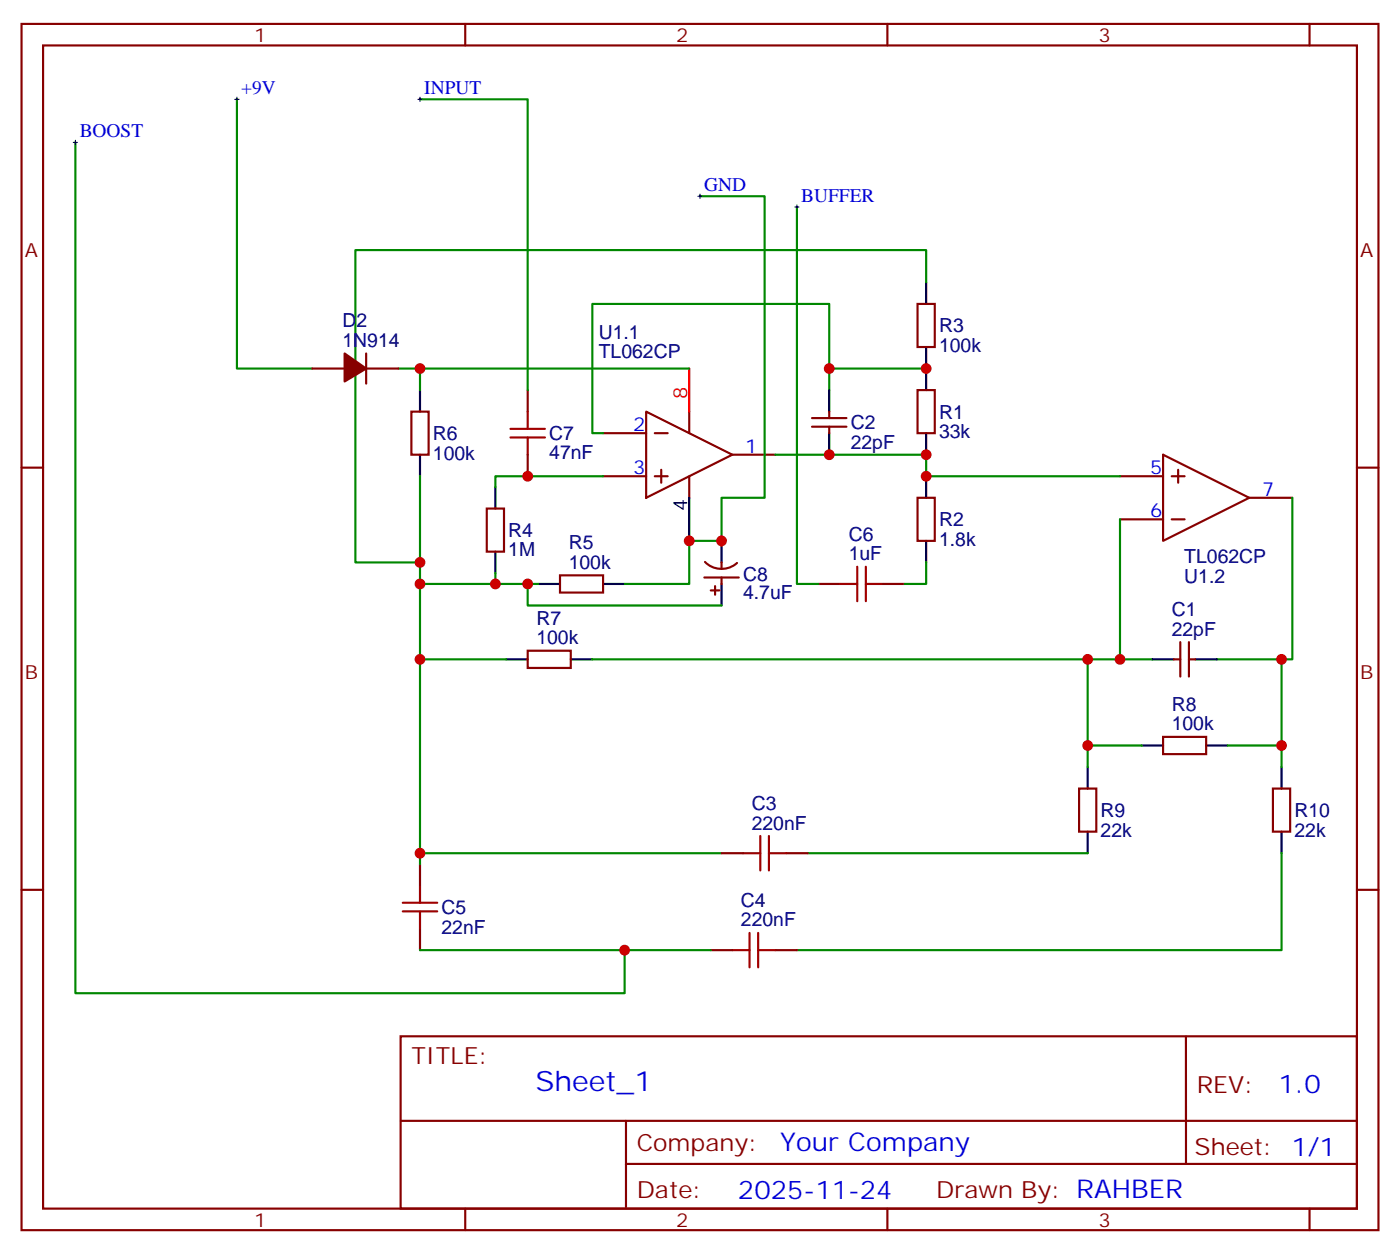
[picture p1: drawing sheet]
<svg xmlns="http://www.w3.org/2000/svg" width="229mm" height="205mm" viewBox="0 0 229 205" stroke-linecap="round" stroke-linejoin="round" font-family="sans-serif">
<g fill="none" stroke="#870000" stroke-width=".35">
<path d="M3.5 3.9h222.3v197.6h-222.3zM7.1 7.4h215.1v190.5h-215.1zM76.2 3.9v3.5M145.3 3.9v3.5M214.5 3.9v3.5M60 57.9v4.9M150.3 49.8h2.8v7h-2.8zM3.5 76.6h3.6M51.2 60.4h5.2M60 60.4h5.3M67.4 67.4h2.8v7.1h-2.8zM86.4 63.9v3.5"/>
<path d="M86.4 74.5v3.5M98.8 70.9h7M98.8 78h7M105.8 67.4l14.1 7.1-14.1 7zM107.2 70.9h2.2M107.2 78h2.2M108.3 76.9v2.2M112.9 67.4v3.5M112.9 78v3.5M119.9 74.5h7.1M133 69.9h5.6M133 68.5h5.6"/>
<path d="M135.8 67.4v1.1M135.8 69.9v1M150.3 63.9h2.8v7h-2.8zM183.4 78h7.1M190.5 74.5l14.1 7-14.1 7.1zM191.9 78h2.1M193 76.9v2.2M222.2 76.6h3.6M79.7 83.3h2.8v7h-2.8zM91.7 94.2h7.1v2.8h-7.1zM115.4 94.6h5.6M115.5 92a3.8 3.8 0 0 0 5.2 .2"/>
<path d="M116.4 96.7h1.4M117.1 96v1.4M118.2 92.1v1.1M118.2 94.6v1M134.1 95.6h3.5M144.6 95.6h3.6M150.3 81.5h2.8v7.1h-2.8zM183.4 85.1h7.1M191.9 85.1h2.1M204.6 81.5h7.1M86.4 106.6h7.1v2.8h-7.1zM192.3 108h1"/>
<path d="M193.3 105.2v5.6M194.7 105.2v5.6M194.7 108h1.1M118.2 139.7h3.5M128.8 139.7h3.5M176.7 129.2h2.9v7h-2.9zM190.5 120.7h7.1v2.8h-7.1zM208.5 129.2h2.8v7h-2.8zM3.5 145.7h3.6M68.8 141.5v3.5M68.8 152.1v3.5M116.4 155.6h3.5"/>
<path d="M127 155.6h3.5M222.2 145.7h3.6M65.6 169.7h156.6v28.2h-156.6zM194.2 169.7l.1 20.9M65.7 183.6h156.4M76.2 197.9v3.6M102.5 190.6h119.6M102.5 183.6v14.1M145.3 197.9v3.6M214.5 197.9v3.6"/>
</g>
<g fill="none" stroke="#000" stroke-width=".35">
<path d="M151.7 46.2v3.6M151.7 56.8v7.1M68.8 63.9v3.5M68.8 74.5v3.5M81.1 79.8v3.5M135.8 63.9v3.5M135.8 70.9v3.6M151.7 70.9v3.6M151.7 78v3.5M81.1 90.3v3.6M88.2 95.6h3.5M98.8 95.6h3.5"/>
<path d="M112.9 81.5v7.1M118.2 88.6v3.5M118.2 95.6v3.6M151.7 88.6v3.5M82.9 108h3.5M93.5 108h3.5M188.7 108h3.6M195.8 108h3.5M178.2 125.6v3.6M178.2 136.2v3.5M187 122.1h3.5M197.6 122.1h3.5"/>
<path d="M209.9 125.6v3.6M209.9 136.2v3.5"/>
</g>
<path d="M112.9 60.4v7" fill="none" stroke="#f00" stroke-width=".35"/>
<g fill="none" stroke="#008700" stroke-width=".35">
<path d="M38.8 16.3v44.1h12.4M68.8 16.3h17.6v47.6M12.3 23.3v139.4h90v-7.1M114.7 32.1h10.5v49.4h-7v7.1h-5.3v7h-10.6M130.5 33.9v61.7h3.6M151.7 46.2v-5.2h-93.5v51.1h10.6M65.3 60.4h3.5M68.8 78v17.6h12.3M98.8 78h-17.7v1.8M112.9 60.4h-44.1v3.5M127 74.5h24.7v3.5h31.7M135.8 63.9v-14.1h-38.8v21.1h1.8"/>
<path d="M135.8 60.4h15.9M68.8 95.6v12.4h14.1M81.1 93.9v1.7h7.1M86.4 95.6v3.6h31.8M151.7 92.1v3.5h-3.5M183.4 85.1v22.9h-86.4M211.7 81.5v26.5h-12.4M68.8 108v31.7h49.4M178.2 108v14.1h8.8M183.4 108h5.3M209.9 108v14.1h-8.8M68.8 139.7v1.8"/>
<path d="M132.3 139.7h45.9M178.2 122.1v3.5M209.9 139.7v15.9h-79.4M209.9 122.1v3.5M68.8 155.6h47.6"/>
</g>
<g fill="none" stroke="#a10000" stroke-width=".35">
<path d="M83.6 70.2h5.7M83.6 71.6h5.7M86.4 67.4v2.8M86.4 71.6v2.9M137.6 95.6h2.8M140.4 92.8v5.7M141.8 95.6h2.8M141.8 92.8v5.7M121.7 139.7h2.8M124.5 136.9v5.7M125.9 136.9v5.7M125.9 139.7h2.9"/>
<path d="M66 149.3h5.6M66 147.8h5.6M68.8 145v2.8M68.8 149.3v2.8M119.9 155.6h2.9M122.8 152.8v5.6M124.2 152.8v5.6M124.2 155.6h2.8"/>
</g>
<path d="M56.4 57.9l3.6 2.5-3.6 2.1z" fill="#870000" stroke="#870000" stroke-width=".35"/>
<path d="M38.5 16.3h.7M38.8 15.9v.7M68.4 16.3h.7M68.8 15.9v.7M12 23.3h.7M12.3 23v.7M114.3 32.1h.7M114.7 31.8v.7M130.2 33.9h.7M130.5 33.5v.8" fill="none" stroke="#000" stroke-width=".16"/>
<g fill="#c00">
<circle cx="135.8" cy="60.4" r=".88"/>
<circle cx="151.7" cy="60.4" r=".88"/>
<circle cx="81.1" cy="95.6" r=".88"/>
<circle cx="151.7" cy="78" r=".88"/>
<circle cx="151.7" cy="74.5" r=".88"/>
<circle cx="68.8" cy="95.6" r=".88"/>
<circle cx="183.4" cy="108" r=".88"/>
<circle cx="178.2" cy="108" r=".88"/>
<circle cx="209.9" cy="108" r=".88"/>
<circle cx="178.2" cy="122.1" r=".88"/>
<circle cx="209.9" cy="122.1" r=".88"/>
<circle cx="68.8" cy="108" r=".88"/>
<circle cx="68.8" cy="139.7" r=".88"/>
<circle cx="68.8" cy="92.1" r=".88"/>
<circle cx="86.4" cy="78" r=".88"/>
<circle cx="86.4" cy="95.6" r=".88"/>
<circle cx="112.9" cy="88.6" r=".88"/>
<circle cx="118.2" cy="88.6" r=".88"/>
<circle cx="102.3" cy="155.6" r=".88"/>
<circle cx="68.8" cy="60.4" r=".88"/>
<circle cx="135.8" cy="74.5" r=".88"/>
</g>
<text font-size="4.6" fill="#00f" x="87.7" y="178.7">Sheet_1</text>
<g font-size="4.2" fill="#00f">
<text x="209.4" y="179">1.0</text>
<text x="127.8" y="188.5">Your Company</text>
<text x="120.9" y="196.3">2025-11-24</text>
</g>
<g font-size="3.9" fill="#800">
<text x="67.4" y="174.3">TITLE:</text>
<text x="196" y="179">REV:</text>
<text x="104.3" y="188.5">Company:</text>
<text x="195.7" y="189.1">Sheet: 1/1</text>
<text x="104.3" y="196.2">Date:</text>
<text x="153.3" y="196.3">Drawn By: RAHBER</text>
</g>
<g font-size="3.2" fill="#800">
<text x="41.6" y="6.9">1</text>
<text x="110.8" y="6.9">2</text>
<text x="179.9" y="6.9">3</text>
<text x="4.1" y="42">A</text>
<text x="222.8" y="42">A</text>
<text x="4.1" y="111.2">B</text>
<text x="222.8" y="111.2">B</text>
<text x="41.6" y="200.9">1</text>
<text x="110.8" y="200.9">2</text>
<text x="179.9" y="200.9">3</text>
</g>
<g font-size="3.2" fill="#00f">
<text x="39.5" y="15.4">+9V</text>
<text x="69.5" y="15.4">INPUT</text>
<text x="13.1" y="22.4">BOOST</text>
<text x="115.4" y="31.3">GND</text>
<text x="131.2" y="33">BUFFER</text>
<text x="103.7" y="70.6">2</text>
<text x="103.7" y="77.6">3</text>
<text x="122.1" y="74.1">1</text>
<text x="188.4" y="77.6">5</text>
<text x="206.7" y="81.2">7</text>
<text x="188.4" y="84.7">6</text>
</g>
<g font-size="3.2" fill="#000080">
<text x="56.1" y="53.6">D2</text>
<text x="56.1" y="56.8">1N914</text>
<text x="98.1" y="58.6">TL062CP</text>
<text x="98.1" y="55.5">U1.1</text>
<text x="153.8" y="57.6">100k</text>
<text x="153.8" y="54.4">R3</text>
<text x="139.3" y="70.3">C2</text>
<text x="153.8" y="71.7">33k</text>
<text x="153.8" y="68.6">R1</text>
<text x="70.9" y="75.3">100k</text>
<text x="70.9" y="72.1">R6</text>
<text x="90" y="75.2">47nF</text>
<text x="90" y="72.1">C7</text>
<text x="139.3" y="73.5">22pF</text>
<text x="83.3" y="87.9">R4</text>
<text x="93.1" y="90">R5</text>
<text x="139" y="88.6">C6</text>
<text x="153.8" y="89.3">1.8k</text>
<text x="153.8" y="86.2">R2</text>
<text x="83.3" y="91.1">1M</text>
<text x="93.1" y="93.2">100k</text>
<text x="121.7" y="95.1">C8</text>
<text x="139" y="91.8">1uF</text>
<text x="194" y="92.2">TL062CP</text>
<text x="194" y="95.5">U1.2</text>
<text x="121.7" y="98.2">4.7uF</text>
<text x="191.9" y="100.9">C1</text>
<text x="87.9" y="105.5">100k</text>
<text x="87.9" y="102.3">R7</text>
<text x="191.9" y="104.1">22pF</text>
<text x="191.9" y="119.6">100k</text>
<text x="191.9" y="116.5">R8</text>
<text x="123.1" y="135.9">220nF</text>
<text x="123.1" y="132.7">C3</text>
<text x="180.3" y="137">22k</text>
<text x="180.3" y="133.8">R9</text>
<text x="212" y="137">22k</text>
<text x="212" y="133.8">R10</text>
<text x="72.3" y="149.7">C5</text>
<text x="121.4" y="148.5">C4</text>
<text x="72.3" y="152.9">22nF</text>
<text x="121.4" y="151.7">220nF</text>
</g>
<text font-size="3.2" fill="#f00" x="112.5" y="65.3" transform="rotate(-90 112.5 65.3)">8</text>
<text font-size="3.2" x="112.5" y="83.6" transform="rotate(-90 112.5 83.6)">4</text>
</svg>
